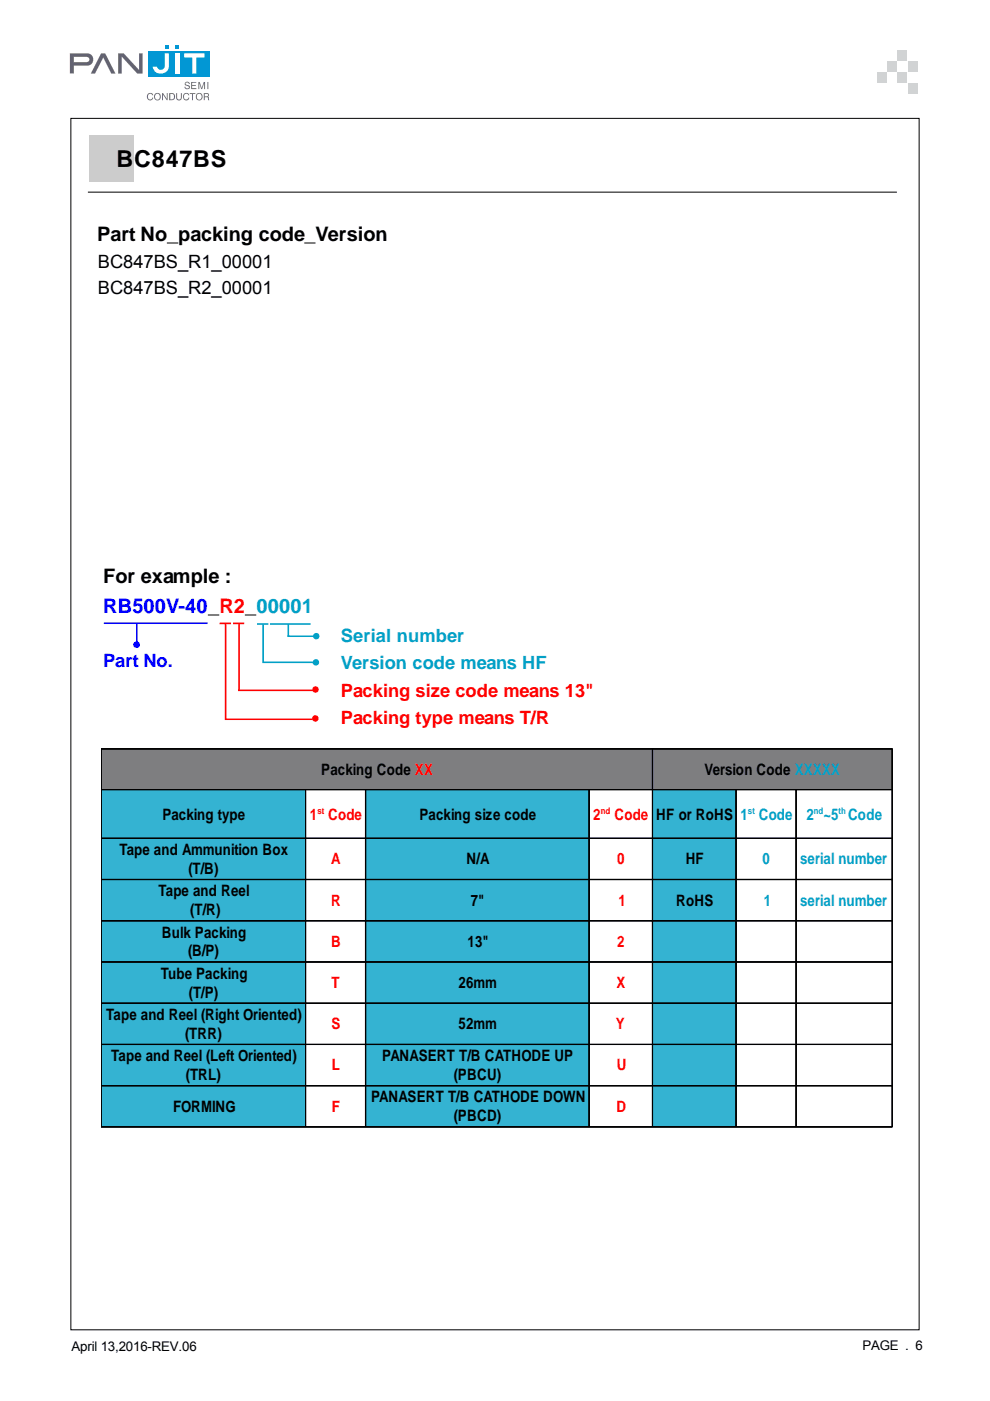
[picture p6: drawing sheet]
<svg xmlns="http://www.w3.org/2000/svg" width="210mm" height="297mm" viewBox="0 0 210 297" stroke-linecap="round" stroke-linejoin="round" font-family="sans-serif">
<path d="M31.4 10.8h13v5.4h-13z" fill="#0096d7"/>
<g fill="#6d6e70">
<path d="M21.4 11.3h.9l2.2 4.3h-.9l-1.7-3.4-1.8 3.4h-.9z" fill-rule="evenodd"/>
<path d="M25 11.3h1.2l3.3 3.5v-3.5h.7v4.3h-1.1l-3.3-3.6v3.6h-.8z" fill-rule="evenodd"/>
</g>
<path d="M34.9 11.3h.9v2.7a1.73 1.73 0 0 1-1.7 1.6 1.73 1.73 0 0 1-1.7-1.5h.8l.3 .5a.83 .83 0 0 0 .9 .2 .83 .83 0 0 0 .5-.7z" fill-rule="evenodd" fill="#fff"/>
<path d="M14.8 11.3h3.7a1.31 1.31 0 0 1 1.3 1.3 1.31 1.31 0 0 1-1.3 1.3h-2.8v1.7h-.9zM15.7 12.1h2.9a.52 .52 0 0 1 .3 .5 .52 .52 0 0 1-.2 .5l-3 .1z" fill-rule="evenodd" fill="#6d6e70"/>
<path d="M37.1 11.3h1v4.3h-1z" fill="#fff"/>
<path d="M39 11.3h4.4v.9h-1.8v3.4h-.8v-3.4h-1.8z" fill-rule="evenodd" fill="#fff"/>
<g fill="#0096d7">
<path d="M35 9.5h.8v.8h-.8z"/>
<path d="M37.1 9.5h.8v.8h-.8z"/>
</g>
<g fill="#6d6e70">
<path d="M39.3 17.5l.7-.1 .2 .4h-.2a.3 .3 0 0 0-.3-.3 .3 .3 0 0 0-.2 .5h.2a.49 .49 0 0 1 .6 .6 .49 .49 0 0 1-.8 .3l-.4-.3v-.2h.2a.33 .33 0 0 0 .4 .4 .33 .33 0 0 0 .2-.5l-.2-.1a.45 .45 0 0 1-.5-.2 .45 .45 0 0 1 .1-.5zM40.5 17.4h1.1v.2h-.9v.4h.9v.2h-.9v.5h.9v.2h-1.1zM42 17.4h.3l.4 1.3 .5-1.3h.3v1.5h-.2v-1.3l-.4 1.3h-.2l-.4-1.3v1.3h-.3zM44 17.4h.2v1.5h-.2z" fill-rule="evenodd"/>
<path d="M31.3 19.9a.66 .66 0 0 1 .7-.2 .66 .66 0 0 1 .5 .5h-.2a.56 .56 0 0 0-1 .2 .56 .56 0 0 0 .7 .7l.3-.4h.2a.73 .73 0 0 1-1.1 .5 .73 .73 0 0 1-.2-1.1zM33 20.1a.6 .6 0 0 0-.1 .8 .6 .6 0 0 0 .9 0 .6 .6 0 0 0-.1-.8l-.3-.2zM32.9 19.9a.75 .75 0 0 1 1.1 .1 .75 .75 0 0 1-.3 1.1 .75 .75 0 0 1-1-.4zM34.3 19.7h.3l.8 1.3v-1.3h.1v1.5h-.2l-.7-1.2v1.2h-.3zM36.1 19.9v1.2a.61 .61 0 0 0 .8-.6 .61 .61 0 0 0-.8-.6zM35.9 19.7h.5a.76 .76 0 0 1 .7 .8 .76 .76 0 0 1-.7 .7h-.5zM37.4 19.7h.2v1a.39 .39 0 0 0 .4 .4 .39 .39 0 0 0 .3-.4v-1h.2v1a.6 .6 0 0 1-.5 .6 .6 .6 0 0 1-.6-.6zM39 19.9a.66 .66 0 0 1 1.1 .3h-.2a.51 .51 0 0 0-.7-.3 .51 .51 0 0 0-.2 .8 .45 .45 0 0 0 .5 .4 .45 .45 0 0 0 .4-.4h.2a.7 .7 0 0 1-.9 .6 .7 .7 0 0 1-.4-1.1zM40.2 19.7h1.2v.2h-.5v1.3h-.2v-1.3h-.5zM41.8 20.1a.57 .57 0 0 0 .1 .9 .57 .57 0 0 0 .8-.3 .55 .55 0 0 0-.2-.7 .55 .55 0 0 0-.7 .1zM41.7 19.9a.75 .75 0 0 1 1.1 .1 .75 .75 0 0 1-.1 1.1 .75 .75 0 0 1-1.1-.2l-.1-.6zM43.4 19.9v.5l.7-.1-.1-.3zM43.2 19.7h.6a.43 .43 0 0 1 .5 .3 .43 .43 0 0 1-.2 .5l.3 .7h-.3l-.1-.5-.3-.1h-.3v.6h-.2z" fill-rule="evenodd"/>
</g>
<path d="M15 25.1h179.9v256.8h-179.9z" fill="none" stroke="#000" stroke-width=".21"/>
<g fill="#d1d3d4">
<path d="M190.4 15.4h1.9v2.1h-1.9z"/>
<path d="M192.6 13h2v2.2h-2z"/>
<path d="M192.6 17.6h2v2.1h-2z"/>
<path d="M186 15.4h2v2.1h-2z"/>
<path d="M188.2 13h2v2.2h-2z"/>
<path d="M190.4 10.6h1.9v2.1h-1.9z"/>
</g>
<path d="M19 28.7h9.5v9.8h-9.5z" fill="#ccc"/>
<path d="M18.6 40.7h171.6" fill="none" stroke="#000" stroke-width=".21"/>
<path d="M22 132.1h22M29 132.1v4.5" fill="none" stroke="#00f" stroke-width=".34"/>
<path d="M54.5 132.3h2.4M55.8 132.4v8.1M57.2 132.3h8.7M61 134.9h5.5M61.1 132.3v2.7M55.7 140.4h10.7" fill="none" stroke="#01a0c6" stroke-width=".34"/>
<path d="M46.6 132.2h2.4M47.8 132.2v20.4M49.4 132.2h2.4M50.7 132.3v14.1M47.7 152.5h18.6M50.5 146.4h15.8" fill="none" stroke="#f00" stroke-width=".34"/>
<circle cx="28.9" cy="136.7" r=".53" fill="#00f" stroke="#00f" stroke-width=".34"/>
<g fill="#01a0c6" stroke="#01a0c6" stroke-width=".34">
<circle cx="67.1" cy="134.9" r=".51"/>
<circle cx="67" cy="140.4" r=".51"/>
</g>
<g fill="#f00" stroke="#f00" stroke-width=".34">
<circle cx="66.9" cy="146.2" r=".51"/>
<circle cx="66.9" cy="152.3" r=".51"/>
</g>
<g fill="#7e7e80">
<path d="M21.5 158.8h116.9v8.6h-116.9z"/>
<path d="M138.4 158.8h50.8v8.6h-50.8z"/>
</g>
<g fill="#34b3d2">
<path d="M21.5 167.4h43.3v10.4h-43.3z"/>
<path d="M77.5 167.4h47.4v10.4h-47.4z"/>
<path d="M138.4 167.4h17.7v10.4h-17.7z"/>
<path d="M21.5 177.8h43.3v8.7h-43.3z"/>
<path d="M77.5 177.8h47.4v8.7h-47.4z"/>
<path d="M138.4 177.8h17.7v8.7h-17.7z"/>
<path d="M21.5 186.5h43.3v8.8h-43.3z"/>
<path d="M77.5 186.5h47.4v8.8h-47.4z"/>
<path d="M138.4 186.5h17.7v8.8h-17.7z"/>
<path d="M21.5 195.3h43.3v8.7h-43.3z"/>
<path d="M77.5 195.3h47.4v8.7h-47.4z"/>
<path d="M138.4 195.3h17.7v8.7h-17.7z"/>
<path d="M21.5 204h43.3v8.7h-43.3z"/>
<path d="M77.5 204h47.4v8.7h-47.4z"/>
<path d="M138.4 204h17.7v8.7h-17.7z"/>
<path d="M21.5 212.7h43.3v8.8h-43.3z"/>
<path d="M77.5 212.7h47.4v8.8h-47.4z"/>
<path d="M138.4 212.7h17.7v8.8h-17.7z"/>
<path d="M21.5 221.5h43.3v8.7h-43.3z"/>
<path d="M77.5 221.5h47.4v8.7h-47.4z"/>
<path d="M138.4 221.5h17.7v8.7h-17.7z"/>
<path d="M21.5 230.2h43.3v8.7h-43.3z"/>
<path d="M77.5 230.2h47.4v8.7h-47.4z"/>
<path d="M138.4 230.2h17.7v8.7h-17.7z"/>
</g>
<g fill="none" stroke="#000" stroke-width=".21">
<path d="M21.4 158.8h167.8v80.1h-167.8zM21.4 158.8h167.8M138.3 158.8v80.1M138.4 158.8v80.1M21.4 167.4h167.8M21.4 177.7h167.8M21.4 177.8h167.8M64.8 167.4v71.5M77.5 167.4v71.5M124.9 167.4v71.5M156 167.4v71.5M156.1 167.4v71.5"/>
<path d="M168.8 167.4v71.5M21.4 186.5h167.8M21.4 195.2h167.8M21.4 195.3h167.8M21.4 203.9h167.8M21.4 204h167.8M21.4 212.7h167.8M21.4 221.4h167.8M21.4 221.5h167.8M21.4 230.2h167.8M21.4 238.9h167.8"/>
</g>
<text font-size="4.9" x="24.7" y="35.4">BC847BS</text>
<g font-size="4.2">
<text x="20.6" y="51.2">Part No_packing code_Version</text>
<text x="21.9" y="123.7">For example :</text>
</g>
<text font-size="4.2" fill="#00f" x="21.9" y="130">RB500V-40_R2_00001</text>
<g font-size="3.9">
<text x="20.8" y="56.8">BC847BS_R1_00001</text>
<text x="20.8" y="62.3">BC847BS_R2_00001</text>
</g>
<g font-size="3.9" fill="#01a0c6">
<text x="72.3" y="136.1">Serial number</text>
<text x="72.3" y="141.9">Version code means HF</text>
</g>
<text font-size="3.9" fill="#00f" x="21.9" y="141.4">Part No.</text>
<g font-size="3.9" fill="#f00">
<text x="72.3" y="147.7">Packing size code means 13&quot;</text>
<text x="72.3" y="153.5">Packing type means T/R</text>
</g>
<g font-size="3.3">
<text x="68.1" y="164.3">Packing Code XX</text>
<text x="149.4" y="164.3">Version Code XXXXX</text>
<text x="34.4" y="173.8">Packing type</text>
<text x="88.9" y="173.8">Packing size code</text>
<text x="139.2" y="173.8">HF or RoHS</text>
<text x="25.3" y="181.3">Tape and Ammunition Box</text>
<text x="40" y="185.3">(T/B)</text>
<text x="98.9" y="183.3">N/A</text>
<text x="145.4" y="183.3">HF</text>
<text x="33.6" y="190">Tape and Reel</text>
<text x="40.4" y="194">(T/R)</text>
<text x="99.8" y="192">7&quot;</text>
<text x="143.3" y="192">RoHS</text>
<text x="34.3" y="198.8">Bulk Packing</text>
<text x="39.9" y="202.7">(B/P)</text>
<text x="99.1" y="200.8">13&quot;</text>
<text x="34.1" y="207.5">Tube Packing</text>
<text x="97.2" y="209.5">26mm</text>
<text x="40.1" y="211.5">(T/P)</text>
<text x="22.5" y="216.3">Tape and Reel (Right Oriented)</text>
<text x="39.3" y="220.2">(TRR)</text>
<text x="97.2" y="218.2">52mm</text>
<text x="23.5" y="225">Tape and Reel (Left Oriented)</text>
<text x="81" y="225">PANASERT T/B CATHODE UP</text>
<text x="39.4" y="229">(TRL)</text>
<text x="78.7" y="233.7">PANASERT T/B CATHODE DOWN</text>
<text x="96.2" y="229">(PBCU)</text>
<text x="36.7" y="235.7">FORMING</text>
<text x="96.2" y="237.7">(PBCD)</text>
</g>
<g font-size="3.3" fill="#f00">
<text x="65.7" y="173.8">1 Code</text>
<text x="125.8" y="173.8">2</text>
<text x="130.3" y="173.8">Code</text>
<text x="70.2" y="183.3">A</text>
<text x="130.9" y="183.3">0</text>
<text x="70.2" y="192">R</text>
<text x="131.1" y="192">1</text>
<text x="70.2" y="200.8">B</text>
<text x="130.9" y="200.8">2</text>
<text x="70.3" y="209.5">T</text>
<text x="130.7" y="209.5">X</text>
<text x="70.3" y="218.2">S</text>
<text x="130.6" y="218.2">Y</text>
<text x="70.4" y="227">L</text>
<text x="130.8" y="227">U</text>
<text x="70.4" y="235.7">F</text>
<text x="130.7" y="235.7">D</text>
</g>
<g font-size="3.3" fill="#02a0c6">
<text x="157" y="173.8">1 Code</text>
<text x="171" y="173.8">2 ~5 Code</text>
<text x="161.7" y="183.3">0</text>
<text x="169.7" y="183.3">serial number</text>
<text x="161.9" y="192">1</text>
<text x="169.7" y="192">serial number</text>
</g>
<g font-size="2.8">
<text x="15.2" y="286.5">April 13,2016-REV.06</text>
<text x="182.9" y="286.3">PAGE . 6</text>
</g>
<g font-size="1.9" fill="#f00">
<text x="67.3" y="172.6">st</text>
<text x="127.4" y="172.6">nd</text>
</g>
<g font-size="1.9" fill="#02a0c6">
<text x="158.6" y="172.6">st</text>
<text x="172.6" y="172.6">nd</text>
<text x="177.8" y="172.6">th</text>
</g>
</svg>
